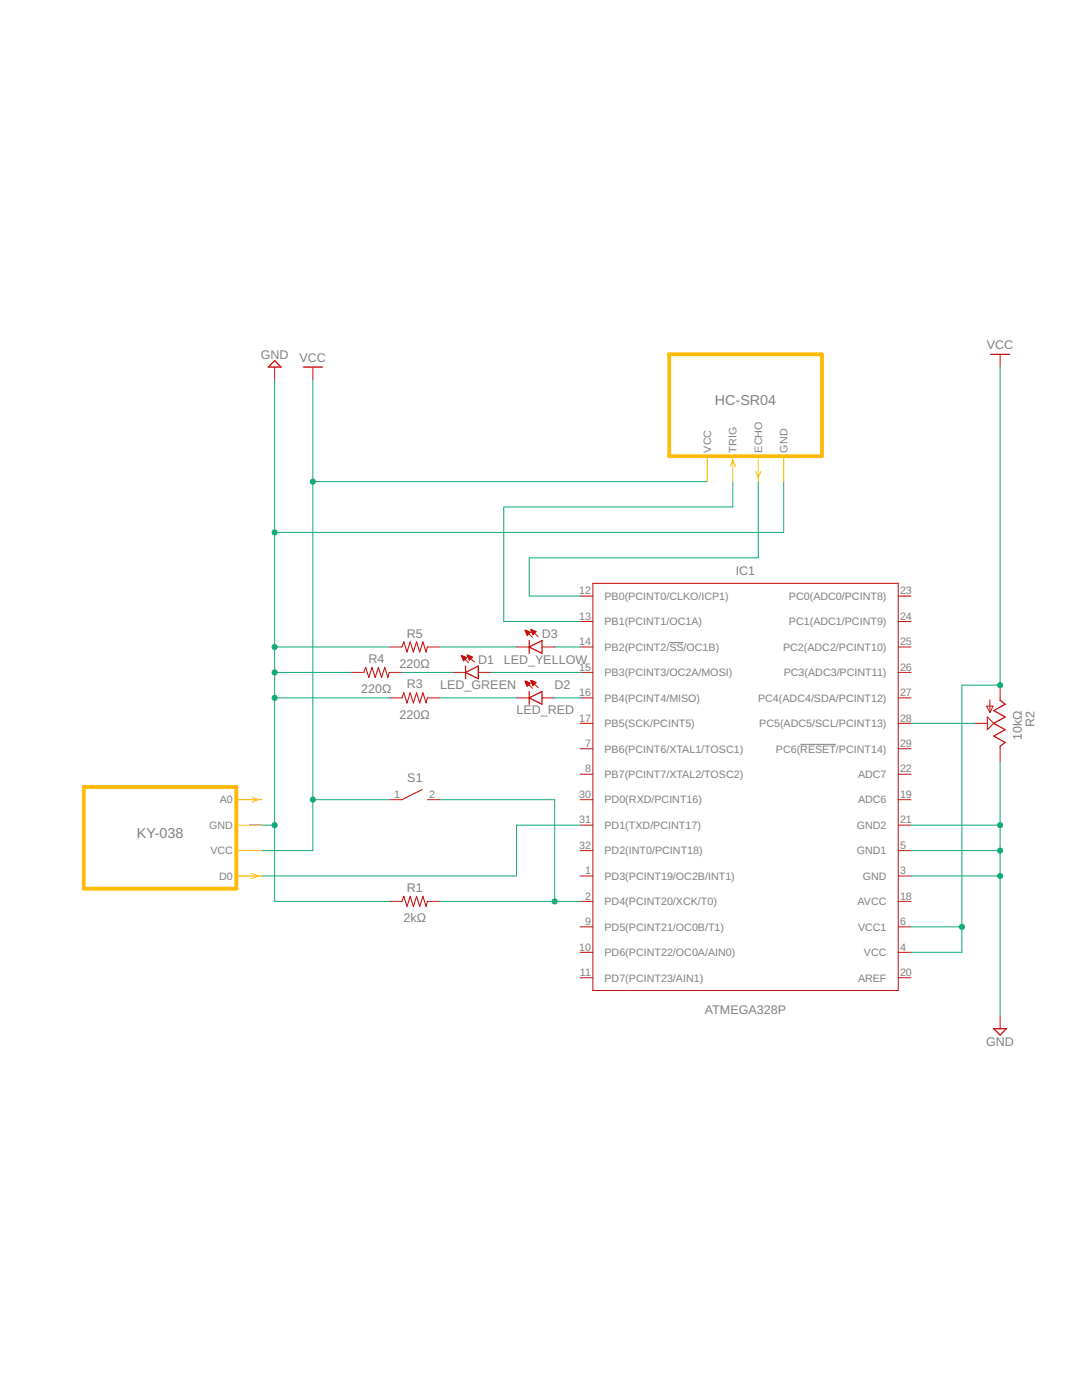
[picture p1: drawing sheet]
<svg xmlns="http://www.w3.org/2000/svg" width="216mm" height="279mm" viewBox="0 0 216 279" stroke-linecap="round" stroke-linejoin="round" font-family="sans-serif">
<path d="M133.6 128.2h2.8M159.7 148.5h7.1" fill="none" stroke="#808080" stroke-width=".2"/>
<g fill="none" stroke="#c90d0c" stroke-width=".2">
<path d="M54.8 73.3v2.5M62.4 73.3v2.5M199.6 70.7v2.6M115.8 119h2.5M118.3 116.4h60.9v81.3h-60.9zM179.2 119h2.6M70 134.2h2.6M77.7 139.3h2.5M77.7 134.2h2.5M77.7 129.1h2.5M85.3 139.3h2.5M85.3 129.1h2.5"/>
<path d="M90.4 134.2h2.5M92.1 130.9l1.4 1.4M93.3 130.8l1.4 1.4M95.4 134.2h2.6M103.1 139.3h2.5M103.1 129.1h2.5M104.8 136l1.4 1.4M104.8 125.8l1.4 1.4M106 135.8l1.4 1.4M106 125.7l1.4 1.4M108.1 139.3h2.6M108.1 129.1h2.6"/>
<path d="M115.8 139.3h2.5M115.8 134.2h2.5M115.8 129.1h2.5M115.8 124h2.5M179.2 139.3h2.6M179.2 134.2h2.6M179.2 129.1h2.6M179.2 124h2.6M197.5 139.7v2.5M199.6 136.7v3.1M77.7 159.6h2.5M85.3 159.6h2.5"/>
<path d="M115.8 149.4h2.5M115.8 159.6h2.5M115.8 144.4h2.5M115.8 154.5h2.5M179.2 149.4h2.6M179.2 159.6h2.6M179.2 144.4h2.6M179.2 154.5h2.6M194.5 144.4h2.5M196.9 140.9h1.3l-.7 1.3zM199.6 148.9v3.1M77.7 179.9h2.5"/>
<path d="M85.3 179.9h2.5M115.8 164.7h2.5M115.8 169.8h2.5M115.8 174.8h2.5M115.8 179.9h2.5M179.2 164.7h2.6M179.2 169.8h2.6M179.2 174.8h2.6M179.2 179.9h2.6M115.8 190.1h2.5M115.8 185h2.5M115.8 195.1h2.5"/>
<path d="M179.2 190.1h2.6M179.2 185h2.6M179.2 195.1h2.6M199.6 202.8v2.5"/>
</g>
<path d="M54.8 72l1.3 1.3h-2.6zM60.5 73.3h3.8M197.7 70.7h3.8M92.9 134.2l2.5-1.3v2.6zM92.9 132.9v2.6M105.6 139.3l2.5-1.3v2.5zM105.6 127.8v2.6M105.6 138v2.5M105.6 129.1l2.5-1.3v2.6zM199.6 139.8l1 .7-2.3 1.3 2.3 1.3-2.3 1.3 2.3 1.2-2.3 1.3 2.3 1.3-1 .7M198.3 205.3h2.5l-1.2 1.3z" fill="none" stroke="#c90d0c" stroke-width=".25"/>
<path d="M72.6 134.2l.4-1 .6 2 .6-2 .7 2 .6-2 .6 2 .7-2 .6 2 .3-1M80.2 139.3l.4-1 .6 2 .7-2 .6 2 .6-2 .7 2 .6-2 .6 2 .3-1M80.2 129.1l.4-1 .6 2 .7-2 .6 2 .6-2 .7 2 .6-2 .6 2 .3-1M84.2 157.6l-4 2M197 143.1l1.3 1.3-1.3 1.2zM80.2 179.9l.4-1 .6 2 .7-2 .6 2 .6-2 .7 2 .6-2 .6 2 .3-1" fill="none" stroke="#c90d0c" stroke-width=".21"/>
<g fill="#c90d0c" stroke="#c90d0c" stroke-width=".2">
<path d="M93.2 130.8l1.1 .3-.7 .7z" fill-rule="evenodd"/>
<path d="M92 130.9l1.2 .4-.7 .6z" fill-rule="evenodd"/>
<path d="M105.9 135.8l1.1 .4-.7 .7z" fill-rule="evenodd"/>
<path d="M104.7 136l1.2 .3-.7 .7z" fill-rule="evenodd"/>
<path d="M105.9 125.7l1.1 .3-.7 .7z" fill-rule="evenodd"/>
<path d="M104.7 125.8l1.2 .4-.7 .6z" fill-rule="evenodd"/>
</g>
<g fill="none" stroke="#0dab76" stroke-width=".2">
<path d="M54.8 75.8v104.1h22.9M62.4 75.8v94h-10.1M199.6 73.3v63.4h-7.7v53.4h-10.1M62.4 96.1h78.7M146.2 96.1v5.1h-45.7v22.8h15.3M151.3 96.1v15.2h-45.7v7.7h10.2M156.4 96.1v10.2h-101.6M54.8 139.3h22.9M54.8 134.2h15.2M54.8 129.1h22.9M80.2 134.2h10.2M87.8 139.3h15.3"/>
<path d="M87.8 129.1h15.3M98 134.2h17.8M110.7 139.3h5.1M110.7 129.1h5.1M62.4 159.6h15.3M87.8 159.6h22.9v20.3M181.8 144.4h12.7M199.6 152v50.8M49.7 164.7h5.1M87.8 179.9h28M115.8 164.7h-12.7v10.1h-50.8M181.8 164.7h17.8"/>
<path d="M181.8 169.8h17.8M181.8 174.8h17.8M181.8 185h10.1"/>
</g>
<g fill="#0dab76" stroke="#0dab76" stroke-width=".2">
<circle cx="54.8" cy="106.3" r=".51"/>
<circle cx="54.8" cy="129.1" r=".51"/>
<circle cx="54.8" cy="134.2" r=".51"/>
<circle cx="54.8" cy="139.3" r=".51"/>
<circle cx="54.8" cy="164.7" r=".51"/>
<circle cx="199.6" cy="164.7" r=".51"/>
<circle cx="199.6" cy="169.8" r=".51"/>
<circle cx="199.6" cy="174.8" r=".51"/>
<circle cx="62.4" cy="96.1" r=".51"/>
<circle cx="62.4" cy="159.6" r=".51"/>
<circle cx="199.6" cy="136.7" r=".51"/>
<circle cx="191.9" cy="185" r=".51"/>
<circle cx="110.7" cy="179.9" r=".51"/>
</g>
<path d="M133.5 70.7h30.5v20.3h-30.5zM16.7 157.1h30.5v20.3h-30.5z" fill="none" stroke="#ffba08" stroke-width=".76"/>
<path d="M141.1 91v5.1M145.7 93.1l.5-1.3 .5 1.3M146.2 91v5.1M150.8 94.1l.5 1.3 .5-1.3M151.3 91v5.1M156.4 91v5.1M47.2 159.6h5.1M50.2 159.1l1.3 .5-1.3 .5M47.2 174.8h5.1M47.2 169.8h5.1M47.2 164.7h5.1M50.2 174.3l1.3 .5-1.3 .5" fill="none" stroke="#ffba08" stroke-width=".2"/>
<g font-size="2.9" fill="#808080">
<text x="142.7" y="80.9">HC-SR04</text>
<text x="27.3" y="167.2">KY-038</text>
</g>
<g font-size="2.5" fill="#808080">
<text x="52" y="71.6">GND</text>
<text x="196.9" y="69.7">VCC</text>
<text x="59.8" y="72.2">VCC</text>
<text x="146.8" y="114.8">IC1</text>
<text x="81.2" y="127.2">R5</text>
<text x="108.1" y="127.3">D3</text>
<text x="73.5" y="132.3">R4</text>
<text x="79.7" y="133.3">220Ω</text>
<text x="81.2" y="137.4">R3</text>
<text x="87.8" y="137.5">LED_GREEN</text>
<text x="95.4" y="132.4">D1</text>
<text x="100.5" y="132.4">LED_YELLOW</text>
<text x="110.7" y="137.5">D2</text>
<text x="72.1" y="138.4">220Ω</text>
<text x="79.7" y="143.5">220Ω</text>
<text x="103.1" y="142.6">LED_RED</text>
<text x="203.9" y="147.7" transform="rotate(-90 203.9 147.7)">10kΩ</text>
<text x="206.4" y="145" transform="rotate(-90 206.4 145)">R2</text>
<text x="81.3" y="156">S1</text>
<text x="81.2" y="178">R1</text>
<text x="80.5" y="184.1">2kΩ</text>
<text x="140.6" y="202.4">ATMEGA328P</text>
<text x="196.8" y="208.7">GND</text>
</g>
<g font-size="2.1" fill="#808080">
<text x="141.9" y="90.3" transform="rotate(-90 141.9 90.3)">VCC</text>
<text x="147" y="90.3" transform="rotate(-90 147 90.3)">TRIG</text>
<text x="152.1" y="90.3" transform="rotate(-90 152.1 90.3)">ECHO</text>
<text x="157.1" y="90.3" transform="rotate(-90 157.1 90.3)">GND</text>
<text x="115.6" y="118.6">12</text>
<text x="120.6" y="119.7">PB0(PCINT0/CLKO/ICP1)</text>
<text x="157.4" y="119.7">PC0(ADC0/PCINT8)</text>
<text x="179.6" y="118.6">23</text>
<text x="115.6" y="123.7">13</text>
<text x="120.6" y="124.8">PB1(PCINT1/OC1A)</text>
<text x="157.4" y="124.8">PC1(ADC1/PCINT9)</text>
<text x="179.6" y="123.7">24</text>
<text x="115.6" y="128.8">14</text>
<text x="120.6" y="129.9">PB2(PCINT2/SS/OC1B)</text>
<text x="156.2" y="129.9">PC2(ADC2/PCINT10)</text>
<text x="179.6" y="128.8">25</text>
<text x="115.6" y="133.8">15</text>
<text x="120.6" y="135">PB3(PCINT3/OC2A/MOSI)</text>
<text x="156.4" y="135">PC3(ADC3/PCINT11)</text>
<text x="179.6" y="133.8">26</text>
<text x="115.6" y="138.9">16</text>
<text x="115.6" y="144">17</text>
<text x="120.6" y="140">PB4(PCINT4/MISO)</text>
<text x="151.3" y="140">PC4(ADC4/SDA/PCINT12)</text>
<text x="179.6" y="144">28</text>
<text x="179.6" y="138.9">27</text>
<text x="116.8" y="149.1">7</text>
<text x="120.6" y="145.1">PB5(SCK/PCINT5)</text>
<text x="151.5" y="145.1">PC5(ADC5/SCL/PCINT13)</text>
<text x="179.6" y="149.1">29</text>
<text x="116.8" y="154.2">8</text>
<text x="120.6" y="150.2">PB6(PCINT6/XTAL1/TOSC1)</text>
<text x="120.6" y="155.3">PB7(PCINT7/XTAL2/TOSC2)</text>
<text x="154.8" y="150.2">PC6(RESET/PCINT14)</text>
<text x="171.2" y="155.3">ADC7</text>
<text x="179.6" y="154.2">22</text>
<text x="43.9" y="160.4">A0</text>
<text x="78.7" y="159.2">1</text>
<text x="85.6" y="159.2">2</text>
<text x="115.6" y="159.2">30</text>
<text x="120.6" y="160.4">PD0(RXD/PCINT16)</text>
<text x="171.2" y="160.4">ADC6</text>
<text x="179.6" y="159.2">19</text>
<text x="41.7" y="165.4">GND</text>
<text x="115.6" y="164.3">31</text>
<text x="120.6" y="165.4">PD1(TXD/PCINT17)</text>
<text x="171" y="165.4">GND2</text>
<text x="179.6" y="164.3">21</text>
<text x="42" y="170.5">VCC</text>
<text x="115.6" y="169.4">32</text>
<text x="120.6" y="170.5">PD2(INT0/PCINT18)</text>
<text x="171" y="170.5">GND1</text>
<text x="179.6" y="169.4">5</text>
<text x="43.7" y="175.6">D0</text>
<text x="116.8" y="174.5">1</text>
<text x="116.8" y="179.5">2</text>
<text x="120.6" y="175.6">PD3(PCINT19/OC2B/INT1)</text>
<text x="172.1" y="175.6">GND</text>
<text x="179.6" y="174.5">3</text>
<text x="179.6" y="179.5">18</text>
<text x="116.8" y="184.6">9</text>
<text x="120.6" y="180.7">PD4(PCINT20/XCK/T0)</text>
<text x="120.6" y="185.7">PD5(PCINT21/OC0B/T1)</text>
<text x="171.1" y="180.7">AVCC</text>
<text x="171.2" y="185.7">VCC1</text>
<text x="179.6" y="184.6">6</text>
<text x="115.6" y="189.7">10</text>
<text x="120.6" y="190.8">PD6(PCINT22/OC0A/AIN0)</text>
<text x="172.4" y="190.8">VCC</text>
<text x="179.6" y="189.7">4</text>
<text x="115.7" y="194.8">11</text>
<text x="120.6" y="195.9">PD7(PCINT23/AIN1)</text>
<text x="171.2" y="195.9">AREF</text>
<text x="179.6" y="194.8">20</text>
</g>
</svg>
